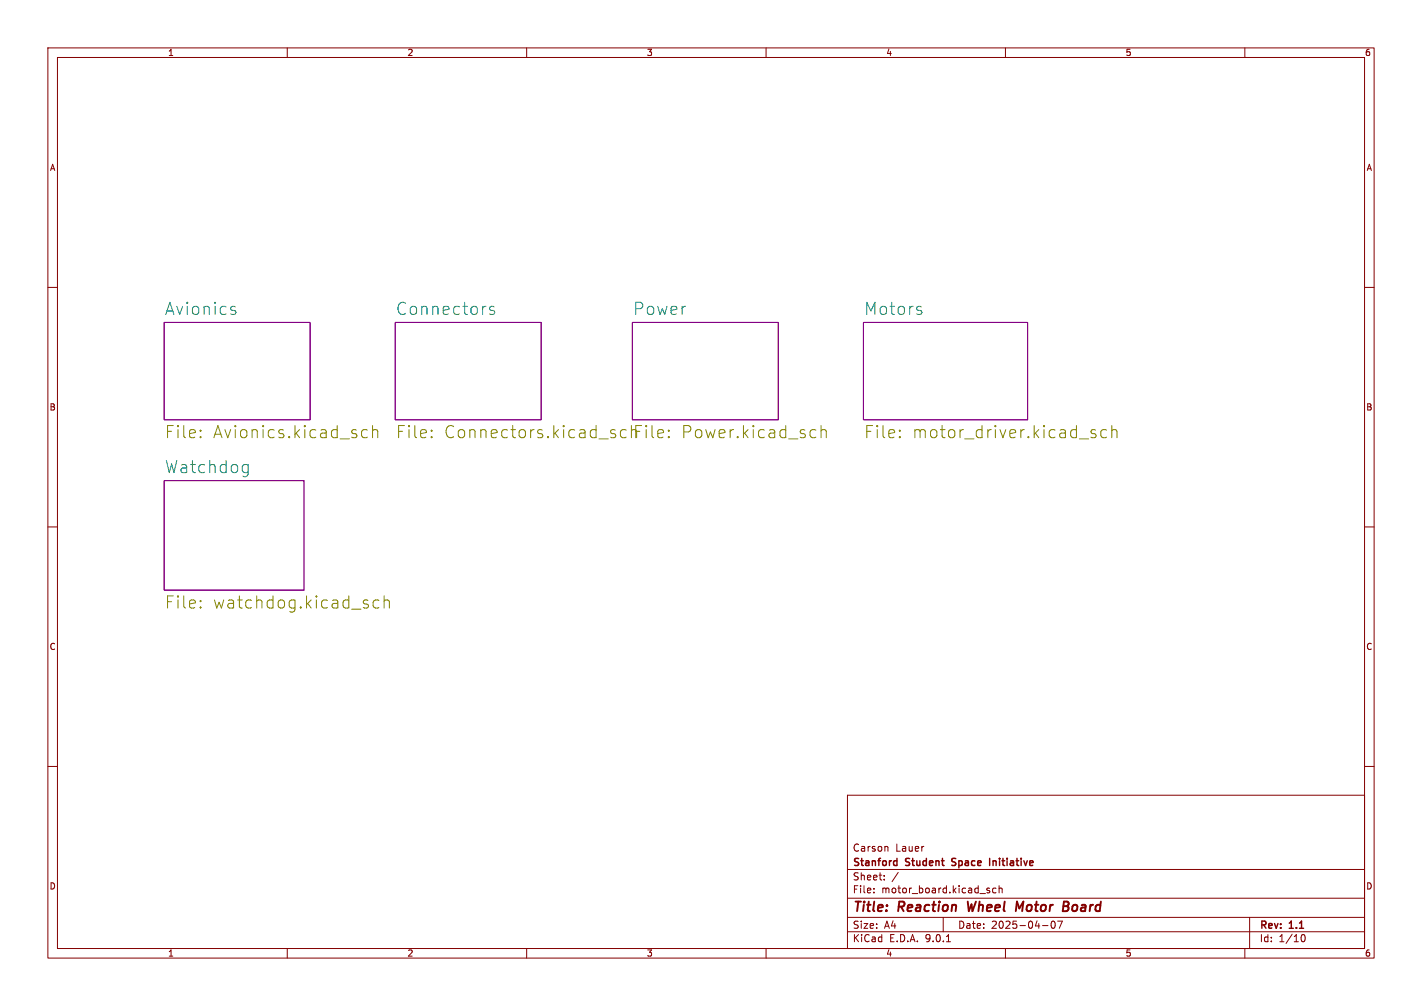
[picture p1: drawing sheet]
<svg xmlns="http://www.w3.org/2000/svg" width="297mm" height="210mm" viewBox="0 0 297 210" stroke-linecap="round" stroke-linejoin="round" font-family="sans-serif">
<path d="M0 0h297v210h-297z" fill="#fff" stroke="#fff" stroke-width=".21"/>
<g fill="none" stroke="#840000" stroke-width=".21">
<path d="M10 10h277v190h-277zM12 12h273v186h-273zM60 10v2M110 10v2M160 10v2M210 10v2M260 10v2M10 60h2M285 60h2M10 110h2M285 110h2M10 160h2"/>
<path d="M177 166h108v32h-108zM185.2 176.7l.3 .2v.8M285 160h2M60 198v2M110 198v2M160 198v2M177 194.5h108M177 191.5h108M177 187.5h108M177 181.5h108M182.5 186.3v.1M182.5 185.5v.1"/>
<path d="M184.7 183.6v.1M184.7 182.8v.1M187.6 182.1l-1.3 2M197 191.5v3M197.7 196.6h.8M206.3 185.9l.4 .1v.2l-.2 .2h-.3M206.3 185.4l.4 .1M208 185.5l-.4-.1-.3 .3 .2 .6h.5M208.7 185.5l.2-.1 .3 .1 .1 .9M208.7 184.9v1.5M210 198v2M217.7 193.2h1.2"/>
<path d="M219.7 192.4l.2-.1a.8 .8 0 0 1 .5 .7 .8 .8 0 0 1-.5 .8l-.2-.1-.2-.5zM220.9 192.3h1l-.7 1.5M260 198v2M261 191.5v6.5M271.7 195.7l.2-.5 .2-.1a.8 .8 0 0 1 .5 .7 .8 .8 0 0 1-.5 .8l-.2-.1-.2-.5"/>
</g>
<path d="M202.1 188.2l.2 2 .6-1.4M213.7 188.2l-.8 1.4-.5-1.4-.2 2M222.2 188.2h.7l.2 .2 .1 .4-.4 .4 .2 .1a.58 .58 0 0 1-.3 .9" fill="none" stroke="#840000" stroke-width=".4"/>
<path d="M186.9 179.7l.4 .1M187.3 179.2v1.5M198.8 179.3v.5M206.7 179.2v1.5M187.3 180.6l-.4 .1M198.8 180.6l.2 .1" fill="none" stroke="#840000" stroke-width=".3"/>
<path d="M34.3 67.3h30.5v20.3h-30.5zM82.5 67.3h30.5v20.3h-30.5zM132.1 67.3h30.5v20.3h-30.5zM180.3 67.3h34.3v20.3h-34.3zM34.3 100.3h29.2v22.9h-29.2z" fill="none" stroke="#840084" stroke-width=".21"/>
<path d="M48.5 64.8l.6 .1 .2 .4-.4 .3h-.5M48.5 64l.6 .1M103.2 64.1l-.6-.1-.4 .3 .2 .4 .8 .2 .1 .3-.1 .3-.2 .1-.8-.1M192.2 64.8l.3 .4-.1 .3-.2 .1M192.2 64l.2 .1M51.1 97l.7 .1M51.8 97v2a.69 .69 0 0 1-.8 .5M51.8 98.5l-.7 .2" fill="none" stroke="#008484" stroke-width=".21"/>
<g fill="none" stroke="#848400" stroke-width=".21">
<path d="M41.9 91.1l.1 .2-.1 .1M41.9 89.8l.1 .1-.1 .1M76.7 89.8l-.7-.1-.5 .5v.7l.3 .4 .2 .1 .7-.1M77.8 89.9a.63 .63 0 0 1 1.1 .1v1.4M77.8 88.8v2.6M90.1 91.1l.2 .2-.2 .1M90.1 89.8l.2 .1-.2 .1M128.2 90.5l.4 .4-.1 .4-.3 .1M128.2 89.7l.3 .1M130.8 89.8l-.7-.1-.5 .5v.7l.2 .4 .3 .1 .7-.1M139.7 91.1l.1 .2-.1 .1M139.7 89.8l.1 .1-.1 .1"/>
<path d="M169.7 89.7l.7 .1M170.4 91.3l-.7 .1M171.5 89.9a.63 .63 0 0 1 1.1 .1v1.4M171.5 88.8v2.6M187.9 91.1l.2 .2-.2 .1M187.9 89.8l.2 .1-.2 .1M227.9 90.2l.1 .2 .8 .2 .1 .3-.1 .4-.2 .1-.7-.1M228.8 89.8l-.6-.1-.3 .3M231.1 89.8l-.7-.1-.5 .5v.7l.3 .4 .2 .1 .7-.1M232.2 89.9a.63 .63 0 0 1 1.1 .1v1.4M232.2 88.8v2.6M41.9 126.7l.1 .1-.1 .1"/>
<path d="M41.9 125.4l.1 .1-.1 .1M79.1 125.4l-.7-.2-.5 .5v.8l.3 .3 .2 .1 .7-.1M80.2 125.5a.63 .63 0 0 1 1.1 .1v1.3M80.2 124.4v2.5"/>
</g>
<g font-size="3.5" fill="#008484">
<text x="34.3" y="66">Avionics</text>
<text x="82.5" y="66">Connectors</text>
<text x="132.1" y="66">Power</text>
<text x="180.3" y="66">Motors</text>
<text x="34.3" y="99">Watchdog</text>
</g>
<g font-size="3.5" fill="#848400">
<text x="34.3" y="91.7">File:</text>
<text x="44.3" y="91.7">Avionics.kicad_sch</text>
<text x="82.5" y="91.7">File:</text>
<text x="92.5" y="91.7">Connectors.kicad_sch</text>
<text x="132.1" y="91.7">File:</text>
<text x="142.1" y="91.7">Power.kicad_sch</text>
<text x="180.3" y="91.7">File:</text>
<text x="190.3" y="91.7">motor_driver.kicad_sch</text>
<text x="34.3" y="127.3">File:</text>
<text x="44.3" y="127.3">watchdog.kicad_sch</text>
</g>
<g font-size="2.8" fill="#840000">
<text x="178" y="190.9">Title:</text>
<text x="187.7" y="190.9">Reaction</text>
<text x="202.9" y="190.9">Wheel</text>
<text x="213.8" y="190.9">Motor</text>
<text x="224.4" y="190.9">Board</text>
</g>
<g font-size="2.1" fill="#840000">
<text x="178" y="178">Carson</text>
<text x="187" y="178">Lauer</text>
<text x="178" y="184">Sheet:</text>
<text x="178" y="181.2">Stanford</text>
<text x="189.2" y="181.2">Student</text>
<text x="199.5" y="181.2">Space</text>
<text x="207.9" y="181.2">Initiative</text>
<text x="178" y="186.7">File:</text>
<text x="184.1" y="186.7">motor_board.kicad_sch</text>
<text x="178" y="196.9">KiCad</text>
<text x="178" y="194.1">Size:</text>
<text x="184.7" y="194.1">A4</text>
<text x="185.7" y="196.9">E.D.A.</text>
<text x="193.3" y="196.9">9.0.1</text>
<text x="200" y="194.1">Date:</text>
<text x="207" y="194.1">2025-04-07</text>
<text x="263" y="194.3">Rev:</text>
<text x="263" y="196.9">Id:</text>
<text x="267.1" y="196.9">1/10</text>
<text x="269.4" y="194.3">1.1</text>
</g>
<g font-size="1.8" fill="#840000">
<text x="35" y="11.9">1</text>
<text x="85" y="11.9">2</text>
<text x="135" y="11.9">3</text>
<text x="185" y="11.9">4</text>
<text x="235" y="11.9">5</text>
<text x="285" y="11.9">6</text>
<text x="10.3" y="35.9">A</text>
<text x="285.3" y="35.9">A</text>
<text x="10.3" y="85.9">B</text>
<text x="285.3" y="85.9">B</text>
<text x="10.3" y="135.9">C</text>
<text x="285.3" y="135.9">C</text>
<text x="10.3" y="185.9">D</text>
<text x="285.3" y="185.9">D</text>
<text x="35" y="199.9">1</text>
<text x="85" y="199.9">2</text>
<text x="135" y="199.9">3</text>
<text x="185" y="199.9">4</text>
<text x="235" y="199.9">5</text>
<text x="285" y="199.9">6</text>
</g>
</svg>
